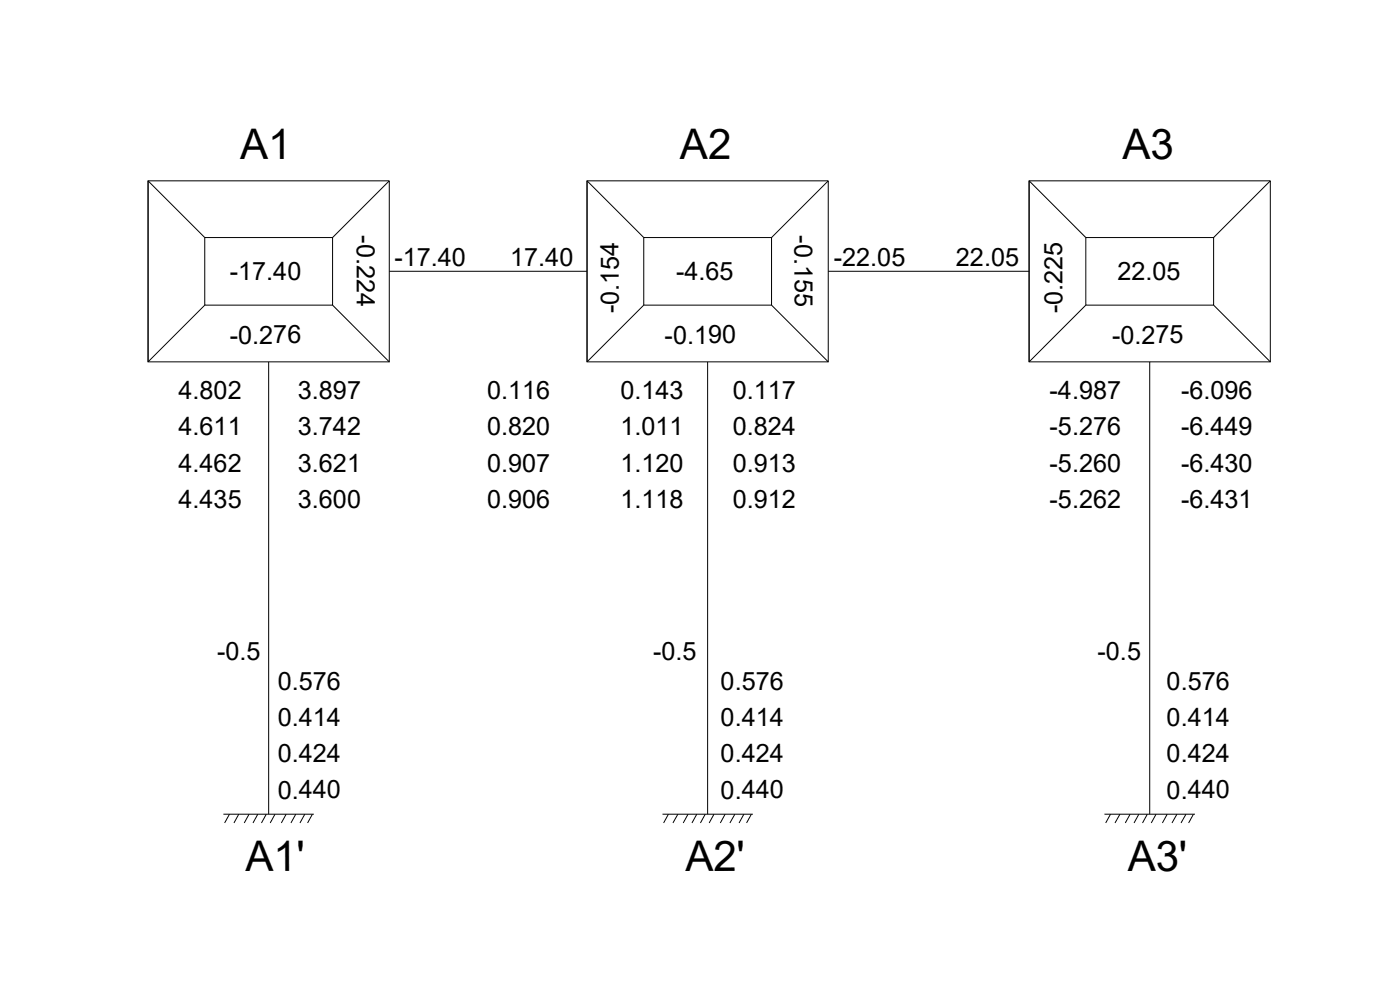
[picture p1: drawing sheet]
<svg xmlns="http://www.w3.org/2000/svg" width="420mm" height="297mm" viewBox="0 0 420 297" stroke-linecap="round" stroke-linejoin="round" font-family="sans-serif">
<!-- layer: 0 -->
<g fill="none" stroke="#000" stroke-width=".3">
<path d="M44.4 54.3h72.4v54.3h-72.4zM116.8 54.3l-17 17M176.2 54.3h72.4v54.3h-72.4zM248.6 54.3l-17.1 17M308.8 54.3h72.4v54.3h-72.4zM381.2 54.3l-17 17M61.5 71.3h38.3v20.3h-38.3zM61.5 71.3l-17.1-17v54.3l17.1-17M193.2 71.3h38.3v20.3h-38.3zM193.2 71.3l-17-17v54.3l17-17M325.9 71.3h38.3v20.3h-38.3zM325.9 71.3l-17.1-17v54.3l17.1-17"/>
<path d="M99.8 91.6l17 17M116.8 81.4h59.4M231.5 91.6l17.1 17M248.6 81.4h60.2M364.2 91.6l17 17M80.6 108.6v135.7M212.4 108.6v135.7M345 108.6v135.7M67 244.3h27.2M68.9 244.3l-1.5 2.6M71.7 244.3l-1.5 2.6M74.7 244.3l-1.4 2.6"/>
<path d="M77.4 244.3l-1.5 2.6M79.9 244.3l-1.4 2.6M82.5 244.3l-1.4 2.6M85.9 244.3l-1.5 2.6M88.8 244.3l-1.5 2.6M91.5 244.3l-1.5 2.6M93.8 244.3l-1.5 2.6M198.8 244.3h27.2M200.6 244.3l-1.4 2.6M203.4 244.3l-1.4 2.6M206.5 244.3l-1.5 2.6M209.1 244.3l-1.4 2.6"/>
<path d="M211.7 244.3l-1.5 2.6M214.3 244.3l-1.5 2.6M217.6 244.3l-1.4 2.6M220.5 244.3l-1.4 2.6M223.3 244.3l-1.5 2.6M225.5 244.3l-1.4 2.6M331.5 244.3h27.1M333.3 244.3l-1.5 2.6M336.1 244.3l-1.5 2.6M339.2 244.3l-1.5 2.6M341.8 244.3l-1.5 2.6M344.3 244.3l-1.4 2.6"/>
<path d="M346.9 244.3l-1.4 2.6M350.3 244.3l-1.4 2.6M353.2 244.3l-1.5 2.6M355.9 244.3l-1.5 2.6M358.2 244.3l-1.5 2.6"/>
</g>
<g font-size="12.6">
<text x="72" y="47.7">A1</text>
<text x="204.1" y="47.7">A2</text>
<text x="336.8" y="47.7">A3</text>
<text x="73.6" y="261.4">A1'</text>
<text x="205.7" y="261.4">A2'</text>
<text x="338.4" y="261.4">A3'</text>
</g>
<g font-size="7.6">
<text x="107" y="70.6" transform="rotate(90 107 70.6)">-0.224</text>
<text x="238.4" y="70.6" transform="rotate(90 238.4 70.6)">-0.155</text>
<text x="118.3" y="80">-17.40</text>
<text x="153.1" y="80">17.40</text>
<text x="250.2" y="80">-22.05</text>
<text x="286.9" y="80">22.05</text>
<text x="68.9" y="84">-17.40</text>
<text x="202.9" y="84">-4.65</text>
<text x="335.4" y="84">22.05</text>
<text x="185.7" y="94" transform="rotate(-90 185.7 94)">-0.154</text>
<text x="318.9" y="94" transform="rotate(-90 318.9 94)">-0.225</text>
<text x="68.9" y="103.1">-0.276</text>
<text x="199.5" y="103.1">-0.190</text>
<text x="333.7" y="103.1">-0.275</text>
<text x="53.6" y="119.8">4.802</text>
<text x="89.4" y="119.8">3.897</text>
<text x="146.2" y="119.8">0.116</text>
<text x="186.2" y="119.8">0.143</text>
<text x="219.9" y="119.8">0.117</text>
<text x="315" y="119.8">-4.987</text>
<text x="354.4" y="119.8">-6.096</text>
<text x="53.6" y="130.6">4.611</text>
<text x="89.4" y="130.6">3.742</text>
<text x="146.2" y="130.6">0.820</text>
<text x="186.2" y="130.6">1.011</text>
<text x="219.9" y="130.6">0.824</text>
<text x="315" y="130.6">-5.276</text>
<text x="354.4" y="130.6">-6.449</text>
<text x="53.6" y="141.5">4.462</text>
<text x="89.4" y="141.5">3.621</text>
<text x="146.2" y="141.5">0.907</text>
<text x="186.2" y="141.5">1.120</text>
<text x="219.9" y="141.5">0.913</text>
<text x="315" y="141.5">-5.260</text>
<text x="354.4" y="141.5">-6.430</text>
<text x="53.6" y="152.3">4.435</text>
<text x="89.4" y="152.3">3.600</text>
<text x="146.2" y="152.3">0.906</text>
<text x="186.2" y="152.3">1.118</text>
<text x="219.9" y="152.3">0.912</text>
<text x="315" y="152.3">-5.262</text>
<text x="354.4" y="152.3">-6.431</text>
<text x="65.1" y="198.1">-0.5</text>
<text x="196" y="198.1">-0.5</text>
<text x="329.4" y="198.1">-0.5</text>
<text x="83.3" y="207">0.576</text>
<text x="216.3" y="207">0.576</text>
<text x="350.1" y="207">0.576</text>
<text x="83.3" y="217.9">0.414</text>
<text x="216.3" y="217.9">0.414</text>
<text x="350.1" y="217.9">0.414</text>
<text x="83.3" y="228.7">0.424</text>
<text x="216.3" y="228.7">0.424</text>
<text x="350.1" y="228.7">0.424</text>
<text x="83.3" y="239.6">0.440</text>
<text x="216.3" y="239.6">0.440</text>
<text x="350.1" y="239.6">0.440</text>
</g>
</svg>
